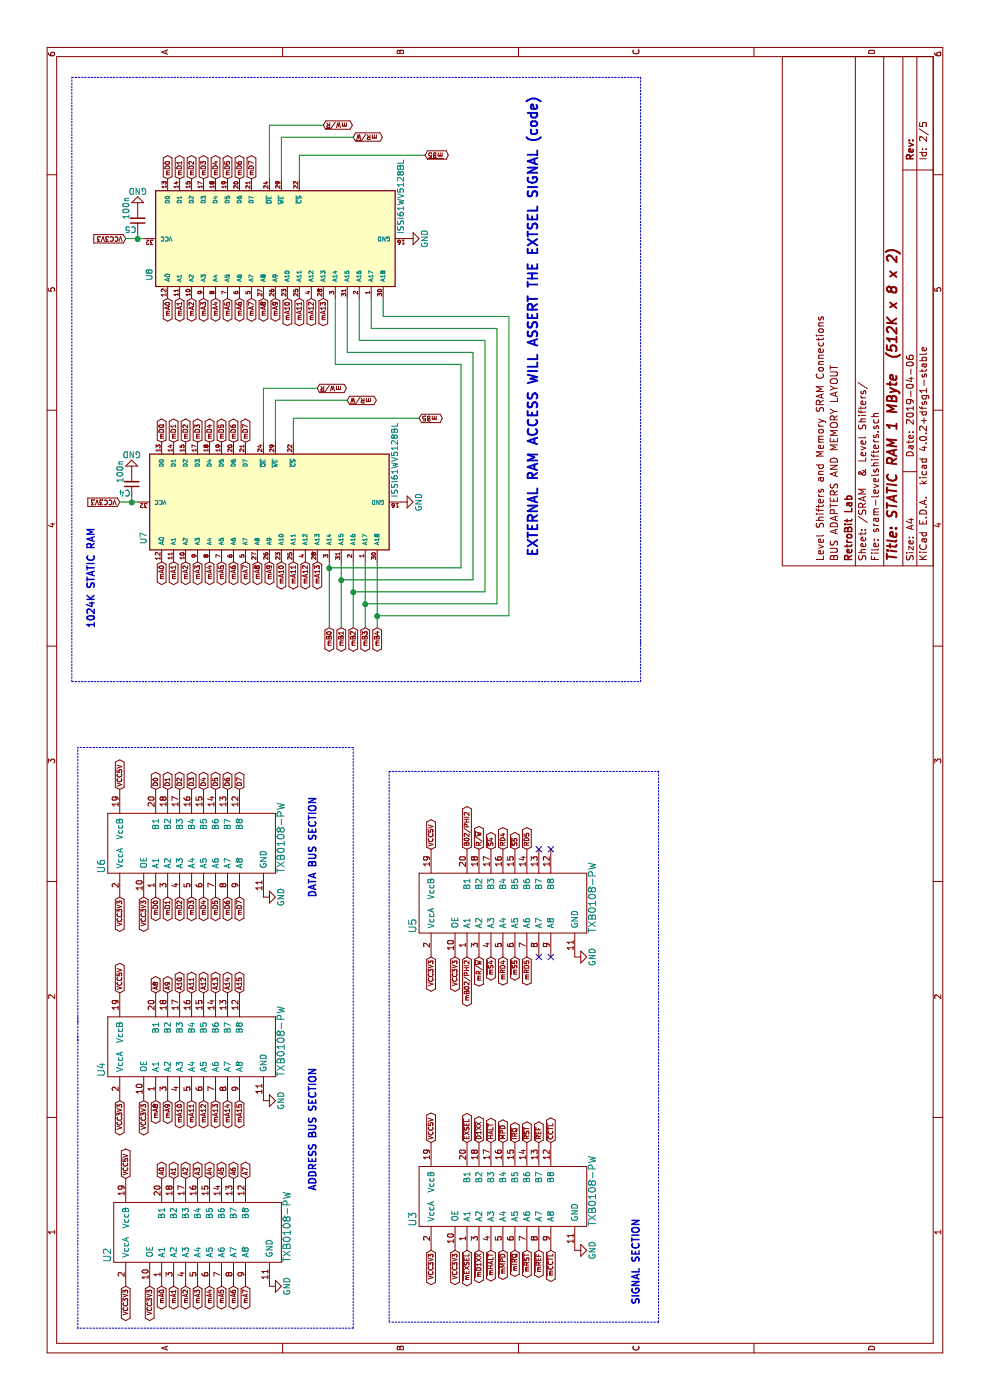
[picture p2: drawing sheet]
EESchema Schematic File Version 2
LIBS:MCU_STC
LIBS:Timer_RTC
LIBS:Relay_SolidState
LIBS:Relay
LIBS:RF_AM_FM
LIBS:Memory_Flash
LIBS:MCU_Module
LIBS:74xx
LIBS:Transistor_FET
LIBS:Regulator_Switching
LIBS:Logic_LevelTranslator
LIBS:Isolator
LIBS:Interface
LIBS:Converter_ACDC
LIBS:Battery_Management
LIBS:Amplifier_Operational
LIBS:RF_Module
LIBS:Interface_HDMI
LIBS:power
LIBS:Sensor_Temperature
LIBS:Timer_PLL
LIBS:Sensor_Pressure
LIBS:Sensor_Motion
LIBS:Oscillator
LIBS:MCU_Microchip_SAME
LIBS:MCU_Microchip_SAMD
LIBS:Interface_Expansion
LIBS:Interface_Ethernet
LIBS:Interface_CAN_LIN
LIBS:Amplifier_Difference
LIBS:Sensor_Magnetic
LIBS:Power_Management
LIBS:Memory_RAM
LIBS:MCU_Microchip_PIC18
LIBS:Interface_USB
LIBS:Audio
LIBS:Analog_Switch
LIBS:Amplifier_Current
LIBS:Regulator_Linear
LIBS:Device
LIBS:Analog_ADC
LIBS:MCU_Microchip_PIC16
LIBS:Connector
LIBS:Power_Protection
LIBS:Jumper
LIBS:Diode
LIBS:Switch
LIBS:Sensor_Current
LIBS:Sensor
LIBS:Regulator_Controller
LIBS:Driver_FET
LIBS:Amplifier_Audio
LIBS:RF_Filter
LIBS:Driver_Haptic
LIBS:RF_GSM
LIBS:Filter
LIBS:Converter_DCDC
LIBS:Analog
LIBS:RF_GPS
LIBS:Driver_Motor
LIBS:Driver_LED
LIBS:Sensor_Optical
LIBS:RF
LIBS:Power_Supervisor
LIBS:LED
LIBS:Simulation_SPICE
LIBS:CPU_NXP_IMX
LIBS:Sensor_Touch
LIBS:Memory_UniqueID
LIBS:Display_Character
LIBS:Mechanical
LIBS:MCU_Microchip_ATmega
LIBS:Comparator
LIBS:Memory_EEPROM
LIBS:RF_Switch
LIBS:Transformer
LIBS:Timer
LIBS:RF_Amplifier
LIBS:Sensor_Humidity
LIBS:MCU_Texas_MSP430
LIBS:MCU_Texas
LIBS:DSP_AnalogDevices
LIBS:74xGxx
LIBS:Reference_Voltage
LIBS:Sensor_Proximity
LIBS:RF_Mixer
LIBS:MCU_ST_STM8
LIBS:Interface_Telecom
LIBS:CPU
LIBS:4xxx_IEEE
LIBS:FPGA_Lattice
LIBS:Analog_DAC
LIBS:Interface_UART
LIBS:4xxx
LIBS:MCU_Microchip_ATtiny
LIBS:Sensor_Audio
LIBS:MCU_Cypress
LIBS:MCU_SiFive
LIBS:MCU_Nordic
LIBS:MCU_NXP_Kinetis
LIBS:Driver_Display
LIBS:MCU_NXP_S08
LIBS:Valve
LIBS:Triac_Thyristor
LIBS:Transistor_IGBT
LIBS:Regulator_SwitchedCapacitor
LIBS:Fiber_Optic
LIBS:Diode_Laser
LIBS:Reference_Current
LIBS:Transistor_BJT
LIBS:Memory_NVRAM
LIBS:MCU_NXP_LPC
LIBS:74xx_IEEE
LIBS:pspice
LIBS:Video
LIBS:Transistor_Array
LIBS:Sensor_Voltage
LIBS:Sensor_Gas
LIBS:Security
LIBS:Regulator_Current
LIBS:RF_ZigBee
LIBS:RF_WiFi
LIBS:RF_RFID
LIBS:RF_Bluetooth
LIBS:Potentiometer_Digital
LIBS:Motor
LIBS:Memory_ROM
LIBS:Memory_EPROM
LIBS:MCU_SiliconLabs
LIBS:MCU_ST_STM32L4
LIBS:MCU_ST_STM32L4+
LIBS:MCU_ST_STM32L1
LIBS:MCU_ST_STM32L0
LIBS:MCU_ST_STM32H7
LIBS:MCU_ST_STM32F7
LIBS:MCU_ST_STM32F4
LIBS:MCU_ST_STM32F3
LIBS:MCU_ST_STM32F2
LIBS:MCU_ST_STM32F1
LIBS:MCU_ST_STM32F0
LIBS:MCU_Parallax
LIBS:MCU_NXP_MCore
LIBS:MCU_NXP_MAC7100
LIBS:MCU_NXP_HCS12
LIBS:MCU_NXP_HC12
LIBS:MCU_NXP_HC11
LIBS:MCU_NXP_ColdFire
LIBS:MCU_Microchip_SAML
LIBS:MCU_Microchip_PIC32
LIBS:MCU_Microchip_PIC24
LIBS:MCU_Microchip_PIC12
LIBS:MCU_Microchip_PIC10
LIBS:MCU_Microchip_AVR
LIBS:MCU_Microchip_8051
LIBS:MCU_Intel
LIBS:MCU_Espressif
LIBS:MCU_AnalogDevices
LIBS:Logic_Programmable
LIBS:Isolator_Analog
LIBS:Interface_Optical
LIBS:Interface_LineDriver
LIBS:Interface_HID
LIBS:Interface_CurrentLoop
LIBS:Graphic
LIBS:GPU
LIBS:FPGA_Xilinx_Virtex7
LIBS:FPGA_Xilinx_Virtex6
LIBS:FPGA_Xilinx_Virtex5
LIBS:FPGA_Xilinx_Spartan6
LIBS:FPGA_Xilinx_Kintex7
LIBS:FPGA_Xilinx_Artix7
LIBS:FPGA_Xilinx
LIBS:FPGA_Microsemi
LIBS:Driver_Relay
LIBS:Display_Graphic
LIBS:Diode_Bridge
LIBS:DSP_Texas
LIBS:DSP_Motorola
LIBS:DSP_Microchip_DSPIC33
LIBS:DSP_Freescale
LIBS:Connector_Generic_Shielded
LIBS:Connector_Generic_MountingPin
LIBS:Connector_Generic
LIBS:CPU_PowerPC
LIBS:CPU_NXP_68000
LIBS:CPU_NXP_6800
LIBS:CPLD_Xilinx
LIBS:CPLD_Altera
LIBS:Amplifier_Video
LIBS:Amplifier_Instrumentation
LIBS:Amplifier_Buffer
LIBS:ft232rl
LIBS:AmigaComponents
LIBS:atari23MTS_Upgrade-cache
EELAYER 25 0
EELAYER END
$Descr A4 11693 8268
encoding utf-8
Sheet 2 5
Title "STATIC RAM 1 MByte  (512K x 8 x 2)"
Date "2019-04-06"
Rev ""
Comp "RetroBit Lab"
Comment1 "BUS ADAPTERS AND MEMORY LAYOUT"
Comment2 "Level Shifters and Memory SRAM Connections"
Comment3 ""
Comment4 ""
$EndDescr
$Comp
L ISSI61WV5128BL U7
U 1 1
P 7500 2250
F 0 "U7" H 7200 3300 50  0000 C CNN
F 1 "ISSI61WV5128BL" H 7850 1200 50  0000 C CNN
F 2 "RetroBitLab:SOP-32L-20.5x11.30-1.27mm" H 7500 2250 50  0001 C CIN
F 3 "" H 7500 2250 60  0001 C CNN
	1    7500 2250
	1    0    0    -1  
$EndComp
$Comp
L GND #PWR028
U 1 1
P 7500 3350
F 0 "#PWR028" H 7500 3100 50  0001 C CNN
F 1 "GND" H 7500 3200 50  0000 C CNN
F 2 "" H 7500 3350 60  0001 C CNN
F 3 "" H 7500 3350 60  0001 C CNN
	1    7500 3350
	1    0    0    -1  
$EndComp
Text GLabel 7500 1000 1    39   Input ~ 0
VCC3V3
Text GLabel 8350 2900 3    39   BiDi ~ 0
mR/~W
Wire Wire Line
	8000 2300 8350 2300
Wire Wire Line
	8350 2300 8350 2900
Wire Wire Line
	8000 2200 8450 2200
Wire Wire Line
	8450 2200 8450 2650
Wire Wire Line
	7500 1000 7500 1150
$Comp
L C_Small C4
U 1 1
P 7650 1100
F 0 "C4" H 7660 1170 50  0000 L CNN
F 1 "100n" V 7750 900 50  0000 L CNN
F 2 "Capacitors_SMD:C_1206_HandSoldering" H 7650 1100 50  0001 C CNN
F 3 "" H 7650 1100 60  0001 C CNN
	1    7650 1100
	0    -1   -1   0   
$EndComp
$Comp
L GND #PWR029
U 1 1
P 7750 1100
F 0 "#PWR029" H 7750 850 50  0001 C CNN
F 1 "GND" H 7750 950 50  0000 C CNN
F 2 "" H 7750 1100 60  0001 C CNN
F 3 "" H 7750 1100 60  0001 C CNN
	1    7750 1100
	0    -1   -1   0   
$EndComp
$Comp
L TXB0108-PW U2
U 1 1
P 1350 1650
F 0 "U2" H 1150 2400 60  0000 L CNN
F 1 "TXB0108-PW" H 1150 900 60  0000 L CNN
F 2 "Housings_SSOP:SSOP-20_4.4x6.5mm_Pitch0.65mm" H 1150 1600 60  0001 C CNN
F 3 "" H 1350 1650 60  0001 C CNN
	1    1350 1650
	1    0    0    -1  
$EndComp
$Comp
L TXB0108-PW U3
U 1 1
P 1650 4200
F 0 "U3" H 1450 4950 60  0000 L CNN
F 1 "TXB0108-PW" H 1450 3450 60  0000 L CNN
F 2 "Housings_SSOP:SSOP-20_4.4x6.5mm_Pitch0.65mm" H 1450 4150 60  0001 C CNN
F 3 "" H 1650 4200 60  0001 C CNN
	1    1650 4200
	1    0    0    -1  
$EndComp
$Comp
L TXB0108-PW U5
U 1 1
P 4100 4200
F 0 "U5" H 3900 4950 60  0000 L CNN
F 1 "TXB0108-PW" H 3900 3450 60  0000 L CNN
F 2 "Housings_SSOP:SSOP-20_4.4x6.5mm_Pitch0.65mm" H 3900 4150 60  0001 C CNN
F 3 "" H 4100 4200 60  0001 C CNN
	1    4100 4200
	1    0    0    -1  
$EndComp
$Comp
L TXB0108-PW U6
U 1 1
P 4600 1600
F 0 "U6" H 4400 2350 60  0000 L CNN
F 1 "TXB0108-PW" H 4400 850 60  0000 L CNN
F 2 "Housings_SSOP:SSOP-20_4.4x6.5mm_Pitch0.65mm" H 4400 1550 60  0001 C CNN
F 3 "" H 4600 1600 60  0001 C CNN
	1    4600 1600
	1    0    0    -1  
$EndComp
Text GLabel 1850 1350 2    39   BiDi ~ 0
A0
Text GLabel 1850 1450 2    39   BiDi ~ 0
A1
Text GLabel 1850 1550 2    39   BiDi ~ 0
A2
Text GLabel 1850 1650 2    39   BiDi ~ 0
A3
Text GLabel 1850 1750 2    39   BiDi ~ 0
A4
Text GLabel 1850 1850 2    39   BiDi ~ 0
A5
Text GLabel 1850 1950 2    39   BiDi ~ 0
A6
Text GLabel 1850 2050 2    39   BiDi ~ 0
A7
Text GLabel 1850 1050 2    39   BiDi ~ 0
VCC5V
Text GLabel 2150 3600 2    39   BiDi ~ 0
VCC5V
Text GLabel 4600 3600 2    39   BiDi ~ 0
VCC5V
Text GLabel 5100 1000 2    39   BiDi ~ 0
VCC5V
$Comp
L GND #PWR030
U 1 1
P 950 2250
F 0 "#PWR030" H 950 2000 50  0001 C CNN
F 1 "GND" H 950 2100 50  0000 C CNN
F 2 "" H 950 2250 60  0001 C CNN
F 3 "" H 950 2250 60  0001 C CNN
	1    950  2250
	1    0    0    -1  
$EndComp
$Comp
L GND #PWR031
U 1 1
P 1250 4800
F 0 "#PWR031" H 1250 4550 50  0001 C CNN
F 1 "GND" H 1250 4650 50  0000 C CNN
F 2 "" H 1250 4800 60  0001 C CNN
F 3 "" H 1250 4800 60  0001 C CNN
	1    1250 4800
	1    0    0    -1  
$EndComp
$Comp
L GND #PWR032
U 1 1
P 3700 4800
F 0 "#PWR032" H 3700 4550 50  0001 C CNN
F 1 "GND" H 3700 4650 50  0000 C CNN
F 2 "" H 3700 4800 60  0001 C CNN
F 3 "" H 3700 4800 60  0001 C CNN
	1    3700 4800
	1    0    0    -1  
$EndComp
$Comp
L GND #PWR033
U 1 1
P 4200 2200
F 0 "#PWR033" H 4200 1950 50  0001 C CNN
F 1 "GND" H 4200 2050 50  0000 C CNN
F 2 "" H 4200 2200 60  0001 C CNN
F 3 "" H 4200 2200 60  0001 C CNN
	1    4200 2200
	1    0    0    -1  
$EndComp
Text GLabel 950  1050 0    39   BiDi ~ 0
VCC3V3
Text GLabel 1250 3600 0    39   BiDi ~ 0
VCC3V3
Text GLabel 3700 3600 0    39   BiDi ~ 0
VCC3V3
Text GLabel 4200 1000 0    39   BiDi ~ 0
VCC3V3
Text GLabel 950  1250 0    39   BiDi ~ 0
VCC3V3
Text GLabel 1250 3800 0    39   BiDi ~ 0
VCC3V3
Text GLabel 3700 3800 0    39   BiDi ~ 0
VCC3V3
Text GLabel 4200 1200 0    39   BiDi ~ 0
VCC3V3
Text GLabel 950  1350 0    39   BiDi ~ 0
mA0
Text GLabel 950  1450 0    39   BiDi ~ 0
mA1
Text GLabel 950  1550 0    39   BiDi ~ 0
mA2
Text GLabel 950  1650 0    39   BiDi ~ 0
mA3
Text GLabel 950  1750 0    39   BiDi ~ 0
mA4
Text GLabel 950  1850 0    39   BiDi ~ 0
mA5
Text GLabel 950  1950 0    39   BiDi ~ 0
mA6
Text GLabel 950  2050 0    39   BiDi ~ 0
mA7
Wire Notes Line
	600  650  3050 650 
Text Notes 1750 2650 0    59   ~ 12
ADDRESS BUS SECTION
Text GLabel 7000 1350 0    39   BiDi ~ 0
mA0
Text GLabel 7000 1450 0    39   BiDi ~ 0
mA1
Text GLabel 7000 1550 0    39   BiDi ~ 0
mA2
Text GLabel 7000 1650 0    39   BiDi ~ 0
mA3
Text GLabel 7000 1750 0    39   BiDi ~ 0
mA4
Text GLabel 7000 1850 0    39   BiDi ~ 0
mA5
Text GLabel 7000 1950 0    39   BiDi ~ 0
mA6
Text GLabel 7000 2050 0    39   BiDi ~ 0
mA7
Text GLabel 5100 1300 2    39   BiDi ~ 0
D0
Text GLabel 5100 1400 2    39   BiDi ~ 0
D1
Text GLabel 5100 1500 2    39   BiDi ~ 0
D2
Text GLabel 5100 1600 2    39   BiDi ~ 0
D3
Text GLabel 5100 1700 2    39   BiDi ~ 0
D4
Text GLabel 5100 1800 2    39   BiDi ~ 0
D5
Text GLabel 5100 1900 2    39   BiDi ~ 0
D6
Text GLabel 5100 2000 2    39   BiDi ~ 0
D7
Text GLabel 4200 2000 0    39   BiDi ~ 0
mD7
Text GLabel 4200 1900 0    39   BiDi ~ 0
mD6
Text GLabel 4200 1800 0    39   BiDi ~ 0
mD5
Text GLabel 4200 1700 0    39   BiDi ~ 0
mD4
Text GLabel 4200 1600 0    39   BiDi ~ 0
mD3
Text GLabel 4200 1500 0    39   BiDi ~ 0
mD2
Text GLabel 4200 1400 0    39   BiDi ~ 0
mD1
Text GLabel 4200 1300 0    39   BiDi ~ 0
mD0
Wire Notes Line
	3150 650  5450 650 
Text Notes 4200 2650 0    59   ~ 12
DATA BUS SECTION
Text GLabel 8000 1350 2    39   BiDi ~ 0
mD0
Text GLabel 8000 1450 2    39   BiDi ~ 0
mD1
Text GLabel 8000 1550 2    39   BiDi ~ 0
mD2
Text GLabel 8000 1650 2    39   BiDi ~ 0
mD3
Text GLabel 8000 1750 2    39   BiDi ~ 0
mD4
Text GLabel 8000 1850 2    39   BiDi ~ 0
mD5
Text GLabel 8000 1950 2    39   BiDi ~ 0
mD6
Text GLabel 8000 2050 2    39   BiDi ~ 0
mD7
Text GLabel 2150 4000 2    39   BiDi ~ 0
~D1XX
Text GLabel 2150 4100 2    39   BiDi ~ 0
~HALT
Text GLabel 2150 4200 2    39   BiDi ~ 0
~MPD
Text GLabel 2150 4300 2    39   BiDi ~ 0
~IRQ
Text GLabel 2150 4400 2    39   BiDi ~ 0
~RST
Text GLabel 2150 4500 2    39   BiDi ~ 0
~REF
Text GLabel 2150 4600 2    39   BiDi ~ 0
~CCTL
Text GLabel 4600 3900 2    39   BiDi ~ 0
B02/PHI2
Text GLabel 4600 4000 2    39   BiDi ~ 0
R/~W
Text GLabel 1250 3900 0    39   BiDi ~ 0
~mEXSEL
Text GLabel 3700 3900 0    39   BiDi ~ 0
mB02/PHI2
Text GLabel 3700 4000 0    39   BiDi ~ 0
mR/~W
Text GLabel 1250 4000 0    39   BiDi ~ 0
~mD1XX
Text GLabel 1250 4100 0    39   BiDi ~ 0
~mHALT
Text GLabel 1250 4200 0    39   BiDi ~ 0
~mMPD
Text GLabel 1250 4300 0    39   BiDi ~ 0
~mIRQ
Text GLabel 1250 4400 0    39   BiDi ~ 0
~mRST
Text GLabel 1250 4500 0    39   BiDi ~ 0
~mREF
Text GLabel 1250 4600 0    39   BiDi ~ 0
~mCCTL
Wire Notes Line
	650  3250 5250 3250
Wire Notes Line
	5250 3250 5250 5500
Wire Notes Line
	5250 5500 650  5500
Wire Notes Line
	650  5500 650  3250
Text Notes 800  5350 0    59   ~ 12
SIGNAL SECTION
Wire Notes Line
	6000 600  11050 600 
Text Notes 6450 800  0    59   ~ 12
1024K STATIC RAM
Text GLabel 2150 3900 2    39   BiDi ~ 0
~EXSEL
Wire Wire Line
	7550 1100 7500 1100
Connection ~ 7500 1100
Text GLabel 4600 4100 2    39   BiDi ~ 0
~S4
Text GLabel 4600 4200 2    39   BiDi ~ 0
RD4
Text GLabel 4600 4300 2    39   BiDi ~ 0
~S5
Text GLabel 4600 4400 2    39   BiDi ~ 0
RD5
Text GLabel 3700 4400 0    39   BiDi ~ 0
mRD5
Text GLabel 3700 4300 0    39   BiDi ~ 0
~mS5
Text GLabel 3700 4200 0    39   BiDi ~ 0
mRD4
Text GLabel 3700 4100 0    39   BiDi ~ 0
~mS4
$Comp
L TXB0108-PW U4
U 1 1
P 2900 1600
F 0 "U4" H 2700 2350 60  0000 L CNN
F 1 "TXB0108-PW" H 2700 850 60  0000 L CNN
F 2 "Housings_SSOP:SSOP-20_4.4x6.5mm_Pitch0.65mm" H 2700 1550 60  0001 C CNN
F 3 "" H 2900 1600 60  0001 C CNN
	1    2900 1600
	1    0    0    -1  
$EndComp
Text GLabel 3400 1000 2    39   BiDi ~ 0
VCC5V
$Comp
L GND #PWR034
U 1 1
P 2500 2200
F 0 "#PWR034" H 2500 1950 50  0001 C CNN
F 1 "GND" H 2500 2050 50  0000 C CNN
F 2 "" H 2500 2200 60  0001 C CNN
F 3 "" H 2500 2200 60  0001 C CNN
	1    2500 2200
	1    0    0    -1  
$EndComp
Text GLabel 2500 1000 0    39   BiDi ~ 0
VCC3V3
Text GLabel 2500 1200 0    39   BiDi ~ 0
VCC3V3
Text GLabel 2500 1300 0    39   BiDi ~ 0
mA8
Text GLabel 2500 1400 0    39   BiDi ~ 0
mA9
Text GLabel 2500 1500 0    39   BiDi ~ 0
mA10
Text GLabel 2500 1600 0    39   BiDi ~ 0
mA11
Text GLabel 2500 1700 0    39   BiDi ~ 0
mA12
Text GLabel 2500 1800 0    39   BiDi ~ 0
mA13
Text GLabel 2500 1900 0    39   BiDi ~ 0
mA14
Text GLabel 2500 2000 0    39   BiDi ~ 0
mA15
Text GLabel 3400 2000 2    39   BiDi ~ 0
A15
Text GLabel 3400 1900 2    39   BiDi ~ 0
A14
Text GLabel 3400 1800 2    39   BiDi ~ 0
A13
Text GLabel 3400 1700 2    39   BiDi ~ 0
A12
Text GLabel 3400 1600 2    39   BiDi ~ 0
A11
Text GLabel 3400 1500 2    39   BiDi ~ 0
A10
Text GLabel 3400 1400 2    39   BiDi ~ 0
A9
Text GLabel 3400 1300 2    39   BiDi ~ 0
A8
Wire Notes Line
	3000 650  3200 650 
Wire Notes Line
	600  2950 5450 2950
Wire Notes Line
	600  2950 600  650 
Wire Notes Line
	5450 2950 5450 650 
Text GLabel 7000 2150 0    39   BiDi ~ 0
mA8
Text GLabel 7000 2250 0    39   BiDi ~ 0
mA9
Text GLabel 7000 2350 0    39   BiDi ~ 0
mA10
Text GLabel 7000 2450 0    39   BiDi ~ 0
mA11
Text GLabel 7000 2550 0    39   BiDi ~ 0
mA12
Text GLabel 7000 2650 0    39   BiDi ~ 0
mA13
Text GLabel 6450 2750 0    39   BiDi ~ 0
mB0
Wire Notes Line
	11050 600  11050 5350
Text GLabel 6450 2850 0    39   BiDi ~ 0
mB1
Text GLabel 6450 2950 0    39   BiDi ~ 0
mB2
Text GLabel 6450 3050 0    39   BiDi ~ 0
mB3
Text GLabel 6450 3150 0    39   BiDi ~ 0
mB4
Wire Notes Line
	11050 5350 6300 5350
Wire Wire Line
	8000 2450 8200 2450
Wire Wire Line
	8200 2450 8200 3500
Text GLabel 8200 3500 3    39   BiDi ~ 0
mB5
Text Notes 7050 4500 0    79   ~ 16
EXTERNAL RAM ACCESS WILL ASSERT THE EXTSEL SIGNAL (code)
Text GLabel 8450 2650 3    39   BiDi ~ 0
mW/~R
$Comp
L ISSI61WV5128BL U8
U 1 1
P 9700 2300
F 0 "U8" H 9400 3350 50  0000 C CNN
F 1 "ISSI61WV5128BL" H 10050 1250 50  0000 C CNN
F 2 "RetroBitLab:SOP-32L-20.5x11.30-1.27mm" H 9700 2300 50  0001 C CIN
F 3 "" H 9700 2300 60  0001 C CNN
	1    9700 2300
	1    0    0    -1  
$EndComp
$Comp
L GND #PWR035
U 1 1
P 9700 3400
F 0 "#PWR035" H 9700 3150 50  0001 C CNN
F 1 "GND" H 9700 3250 50  0000 C CNN
F 2 "" H 9700 3400 60  0001 C CNN
F 3 "" H 9700 3400 60  0001 C CNN
	1    9700 3400
	1    0    0    -1  
$EndComp
Text GLabel 9700 1050 1    39   Input ~ 0
VCC3V3
Text GLabel 10550 2950 3    39   BiDi ~ 0
mR/~W
Wire Wire Line
	10200 2350 10550 2350
Wire Wire Line
	10550 2350 10550 2950
Wire Wire Line
	10200 2250 10650 2250
Wire Wire Line
	10650 2250 10650 2700
Wire Wire Line
	9700 1050 9700 1200
$Comp
L C_Small C5
U 1 1
P 9850 1150
F 0 "C5" H 9860 1220 50  0000 L CNN
F 1 "100n" V 9950 950 50  0000 L CNN
F 2 "Capacitors_SMD:C_1206_HandSoldering" H 9850 1150 50  0001 C CNN
F 3 "" H 9850 1150 60  0001 C CNN
	1    9850 1150
	0    -1   -1   0   
$EndComp
$Comp
L GND #PWR036
U 1 1
P 9950 1150
F 0 "#PWR036" H 9950 900 50  0001 C CNN
F 1 "GND" H 9950 1000 50  0000 C CNN
F 2 "" H 9950 1150 60  0001 C CNN
F 3 "" H 9950 1150 60  0001 C CNN
	1    9950 1150
	0    -1   -1   0   
$EndComp
Text GLabel 9200 1400 0    39   BiDi ~ 0
mA0
Text GLabel 9200 1500 0    39   BiDi ~ 0
mA1
Text GLabel 9200 1600 0    39   BiDi ~ 0
mA2
Text GLabel 9200 1700 0    39   BiDi ~ 0
mA3
Text GLabel 9200 1800 0    39   BiDi ~ 0
mA4
Text GLabel 9200 1900 0    39   BiDi ~ 0
mA5
Text GLabel 9200 2000 0    39   BiDi ~ 0
mA6
Text GLabel 9200 2100 0    39   BiDi ~ 0
mA7
Text GLabel 10200 1400 2    39   BiDi ~ 0
mD0
Text GLabel 10200 1500 2    39   BiDi ~ 0
mD1
Text GLabel 10200 1600 2    39   BiDi ~ 0
mD2
Text GLabel 10200 1700 2    39   BiDi ~ 0
mD3
Text GLabel 10200 1800 2    39   BiDi ~ 0
mD4
Text GLabel 10200 1900 2    39   BiDi ~ 0
mD5
Text GLabel 10200 2000 2    39   BiDi ~ 0
mD6
Text GLabel 10200 2100 2    39   BiDi ~ 0
mD7
Wire Wire Line
	9750 1150 9700 1150
Connection ~ 9700 1150
Text GLabel 9200 2200 0    39   BiDi ~ 0
mA8
Text GLabel 9200 2300 0    39   BiDi ~ 0
mA9
Text GLabel 9200 2400 0    39   BiDi ~ 0
mA10
Text GLabel 9200 2500 0    39   BiDi ~ 0
mA11
Text GLabel 9200 2600 0    39   BiDi ~ 0
mA12
Text GLabel 9200 2700 0    39   BiDi ~ 0
mA13
Wire Wire Line
	10200 2500 10400 2500
Wire Wire Line
	10400 2500 10400 3550
Text GLabel 10400 3550 3    39   BiDi ~ 0
~mB5
Text GLabel 10650 2700 3    39   BiDi ~ 0
mW/~R
Wire Wire Line
	6450 2750 7000 2750
Wire Wire Line
	6450 2850 7000 2850
Wire Wire Line
	6450 2950 7000 2950
Wire Wire Line
	6450 3050 7000 3050
Wire Wire Line
	6450 3150 7000 3150
Wire Wire Line
	9200 2800 8650 2800
Wire Wire Line
	8650 2800 8650 3850
Wire Wire Line
	8650 3850 6950 3850
Wire Wire Line
	6950 3850 6950 2750
Connection ~ 6950 2750
Wire Wire Line
	9200 2900 8750 2900
Wire Wire Line
	8750 2900 8750 3950
Wire Wire Line
	8750 3950 6850 3950
Wire Wire Line
	6850 3950 6850 2850
Connection ~ 6850 2850
Wire Wire Line
	9200 3000 8850 3000
Wire Wire Line
	8850 3000 8850 4050
Wire Wire Line
	8850 4050 6750 4050
Wire Wire Line
	6750 4050 6750 2950
Connection ~ 6750 2950
Wire Wire Line
	9200 3100 8950 3100
Wire Wire Line
	8950 3100 8950 4150
Wire Wire Line
	8950 4150 6650 4150
Wire Wire Line
	6650 4150 6650 3050
Connection ~ 6650 3050
Wire Wire Line
	9200 3200 9050 3200
Wire Wire Line
	9050 3200 9050 4250
Wire Wire Line
	9050 4250 6550 4250
Wire Wire Line
	6550 4250 6550 3150
Connection ~ 6550 3150
Wire Notes Line
	6000 600  6000 5350
Wire Notes Line
	6000 5350 6350 5350
NoConn ~ 4600 4500
NoConn ~ 4600 4600
NoConn ~ 3700 4600
NoConn ~ 3700 4500
$EndSCHEMATC
